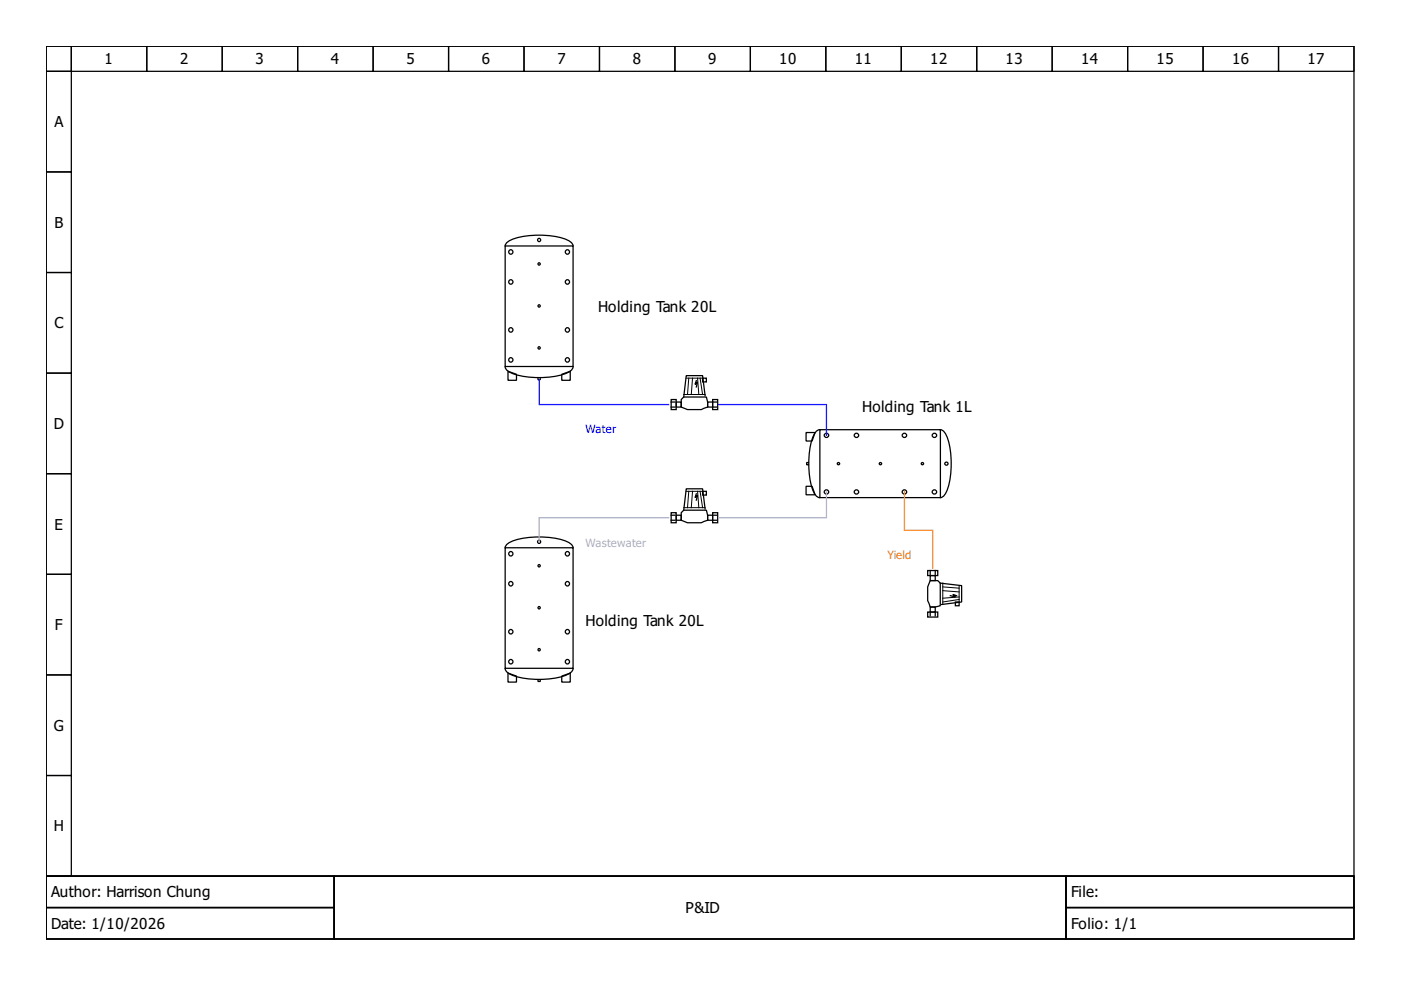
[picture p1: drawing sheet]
<svg xmlns="http://www.w3.org/2000/svg" width="297mm" height="210mm" viewBox="0 0 297 210" stroke-linecap="round" stroke-linejoin="round" font-family="sans-serif">
<g fill="none" stroke="#000" stroke-width=".27">
<path d="M9.8 9.8h277.3v176h-277.3zM9.8 9.8h5.3v5.3h-5.3zM9.8 15.1h5.3v21.4h-5.3zM15.1 9.8h16v5.3h-16zM31.1 9.8h16v5.3h-16zM47.1 9.8h16v5.3h-16zM63.1 9.8h16v5.3h-16zM79.1 9.8h16v5.3h-16zM95.1 9.8h16v5.3h-16zM111.1 9.8h16v5.3h-16zM127.1 9.8h16v5.3h-16zM143.1 9.8h16v5.3h-16z"/>
<path d="M159.1 9.8h16v5.3h-16zM175.1 9.8h16v5.3h-16zM191.1 9.8h16v5.3h-16zM207.1 9.8h16v5.3h-16zM223.1 9.8h16v5.3h-16zM239.1 9.8h16v5.3h-16zM255.1 9.8h16v5.3h-16zM271.1 9.8h16v5.3h-16zM9.8 36.5h5.3v21.3h-5.3zM9.8 57.8h5.3v21.3h-5.3zM107.1 52.2h14.4v25.5h-14.4zM107.1 52.2a2.12 2.12 0 0 1 1.7-1.5 18.2 18.2 0 0 1 11.7 .3l.9 .7 .1 .5"/>
<path d="M9.8 79.1h5.3v21.3h-5.3zM107.1 77.8a2.12 2.12 0 0 0 1.7 1.4 18.2 18.2 0 0 0 11.7-.3l.9-.7 .1-.4M107.7 78.7l1.8 .7v1.2h-1.8zM119.1 79.4l1.8-.7v1.9h-1.8zM114.1 80.1v.4h.4v-.4M142.3 84.7h1.1v2.1h-1.1zM142.3 86.3h.8M142.3 85.2h.8M143.4 85.2h1v1.1h-1zM144.4 84.7l.6-.5h4.8l.2 1v1.1l-1.3 .5h-2.9l-1.4-.5zM147.6 80.7l-.2 .8 .5-.5-.3 1M149 80.2h.8v.8h-.8z"/>
<path d="M149.5 83.9l-.5-4.3h-3.5l-.5 4.6M150 85.2h1.1v1.1h-1.1zM151.1 84.7h1.1v2.1h-1.1zM151.1 86.3h.8M151.1 85.2h.8M170.9 91.7h1.9l-.6 1.8h-1.3zM171.4 98.1h-.4v.4h.4M173.8 91.1a2.12 2.12 0 0 0-1.5 1.7 18.2 18.2 0 0 0 .3 11.7l.8 .9 .4 .1M173.8 91.1h25.6v14.4h-25.6zM199.4 91.1a2.12 2.12 0 0 1 1.5 1.7 18.2 18.2 0 0 1-.4 11.7l-.7 .9-.4 .1M9.8 100.4h5.3v21.4h-5.3zM107.1 116.1h14.4v25.6h-14.4z"/>
<path d="M107.1 116.1a2.12 2.12 0 0 1 1.7-1.4 18.2 18.2 0 0 1 11.7 .3l.9 .7 .1 .4M142.3 108.7h1.1v2.1h-1.1zM142.3 110.3h.8M142.3 109.2h.8M143.4 109.2h1v1.1h-1zM145 108.2h4.8l.2 1v1.1l-1.3 .5h-2.9l-1.4-.5v-1.6zM147.6 104.7l-.2 .8 .5-.5-.3 1M149 104.2h.8v.8h-.8zM149.5 107.9l-.5-4.3h-3.5l-.5 4.6M150 109.2h1.1v1.1h-1.1zM151.1 108.7h1.1v2.1h-1.1zM151.1 110.3h.8"/>
<path d="M151.1 109.2h.8M170.9 103.1h1.3l.6 1.8h-1.9zM9.8 121.8h5.3v21.3h-5.3zM196.7 129.8h2.1v1h-2.1zM196.7 121h2.1v1h-2.1zM197.2 128.7h1.1v1.1h-1.1zM197.2 122h1.1v1.1h-1.1zM197.2 123.1h1.6l.6 .5v4.8l-1.1 .3h-1.1l-.5-1.3v-3zM197.2 121v.8M197.2 129.8v.8M198.3 121v.8M198.3 129.8v.8"/>
<path d="M199.4 123.6l4.5 .6v3.4l-4.3 .6M201.5 126.3l1.1 .3-.6-.6 .8 .3M202.6 127.6h.8v.8h-.8zM9.8 143.1h5.3v21.3h-5.3zM107.1 141.8a2.12 2.12 0 0 0 1.7 1.4 18.2 18.2 0 0 0 11.7-.3l.9-.7 .1-.4M107.7 142.7l1.8 .6v1.3h-1.8zM114.1 144.1v.4h.4v-.4M119.1 143.3l1.8-.6v1.9h-1.8zM9.8 164.4h5.3v21.4h-5.3zM9.8 185.8h277.3v13.3h-277.3zM9.8 185.8h61v6.6h-61zM9.8 192.4h61v6.7h-61z"/>
<path d="M70.8 185.8h155.2v13.3h-155.2zM226 185.8h61.1v6.6h-61.1zM226 192.4h61.1v6.7h-61.1z"/>
<circle cx="108.3" cy="53.4" r=".46"/>
<circle cx="108.3" cy="59.8" r=".46"/>
<circle cx="114.3" cy="50.9" r=".34"/>
<circle cx="114.3" cy="56" r=".25"/>
<circle cx="120.3" cy="53.4" r=".46"/>
<circle cx="120.3" cy="59.8" r=".46"/>
<circle cx="108.3" cy="76.3" r=".46"/>
<circle cx="108.3" cy="70" r=".46"/>
<circle cx="114.3" cy="73.8" r=".25"/>
<circle cx="114.3" cy="64.9" r=".25"/>
<circle cx="120.3" cy="76.3" r=".46"/>
<circle cx="120.3" cy="70" r=".46"/>
<circle cx="175.2" cy="92.3" r=".46"/>
<circle cx="177.8" cy="98.3" r=".25"/>
<circle cx="181.6" cy="92.3" r=".46"/>
<circle cx="186.7" cy="98.3" r=".25"/>
<circle cx="191.8" cy="92.3" r=".46"/>
<circle cx="195.6" cy="98.3" r=".25"/>
<circle cx="198.1" cy="92.3" r=".46"/>
<circle cx="200.7" cy="98.3" r=".34"/>
<circle cx="108.3" cy="117.4" r=".46"/>
<circle cx="114.3" cy="114.9" r=".34"/>
<circle cx="114.3" cy="120" r=".25"/>
<circle cx="120.3" cy="117.4" r=".46"/>
<circle cx="175.2" cy="104.3" r=".46"/>
<circle cx="181.6" cy="104.3" r=".46"/>
<circle cx="191.8" cy="104.3" r=".46"/>
<circle cx="198.1" cy="104.3" r=".46"/>
<circle cx="108.3" cy="133.9" r=".46"/>
<circle cx="108.3" cy="123.8" r=".46"/>
<circle cx="114.3" cy="137.8" r=".25"/>
<circle cx="114.3" cy="128.9" r=".25"/>
<circle cx="120.3" cy="133.9" r=".46"/>
<circle cx="120.3" cy="123.8" r=".46"/>
<circle cx="108.3" cy="140.3" r=".46"/>
<circle cx="120.3" cy="140.3" r=".46"/>
</g>
<g fill="none" stroke="#000" stroke-width=".21">
<path d="M145 83.6h4.5M145.5 80.2h3.5M146 80.2l-.2 3.4M146.8 80.2l-.2 3.4M147.9 80.2l.3 3.4M148.4 80.2l.6 3.4M145 107.6h4.5M145.5 104.2h3.5M146 104.2l-.2 3.4M146.8 104.2l-.2 3.4M147.9 104.2l.3 3.4M148.4 104.2l.6 3.4"/>
<path d="M199.9 124.4l3.5 .3M199.9 125.2l3.5 .3M199.9 123.6v4.6M203.4 127.1l-3.5 .5M203.4 126.6l-3.5 .2M203.4 124.2v3.4"/>
</g>
<path d="M114.3 80.5v5.3h27.5M152.4 85.8h22.8v6.5" fill="none" stroke="#1515ff" stroke-width=".27"/>
<path d="M141.8 109.8h-27.5v5.1M175.2 104.3v5.5h-22.8" fill="none" stroke="#aaafcb" stroke-width=".27"/>
<path d="M191.8 104.3v8.1h6v8" fill="none" stroke="#ff861d" stroke-width=".27"/>
<g font-size="3.2">
<text x="22.2" y="13.7">1</text>
<text x="38.2" y="13.7">2</text>
<text x="54.2" y="13.7">3</text>
<text x="70.2" y="13.7">4</text>
<text x="86.2" y="13.7">5</text>
<text x="102.2" y="13.7">6</text>
<text x="118.2" y="13.7">7</text>
<text x="134.2" y="13.7">8</text>
<text x="150.2" y="13.7">9</text>
<text x="165.2" y="13.7">10</text>
<text x="181.2" y="13.7">11</text>
<text x="197.2" y="13.7">12</text>
<text x="213.2" y="13.7">13</text>
<text x="229.2" y="13.7">14</text>
<text x="245.2" y="13.7">15</text>
<text x="261.2" y="13.7">16</text>
<text x="277.2" y="13.7">17</text>
<text x="11.5" y="27">A</text>
<text x="11.5" y="48.3">B</text>
<text x="11.5" y="69.6">C</text>
<text x="126.8" y="66">Holding Tank 20L</text>
<text x="182.8" y="87.4">Holding Tank 1L</text>
<text x="11.4" y="91">D</text>
<text x="11.5" y="112.3">E</text>
<text x="11.7" y="133.6">F</text>
<text x="124.2" y="132.7">Holding Tank 20L</text>
<text x="11.4" y="155">G</text>
<text x="11.4" y="176.3">H</text>
<text x="10.9" y="190.3">Author: Harrison Chung</text>
<text x="227.1" y="190.3">File:</text>
<text x="10.9" y="197">Date: 1/10/2026</text>
<text x="145.4" y="193.6">P&amp;ID</text>
<text x="227.1" y="197">Folio: 1/1</text>
</g>
<text font-size="2.4" fill="#1515ff" x="124.2" y="91.9">Water</text>
<text font-size="2.4" fill="#aaafcb" x="124.2" y="115.9">Wastewater</text>
<text font-size="2.4" fill="#ff861d" x="188.2" y="118.6">Yield</text>
</svg>
